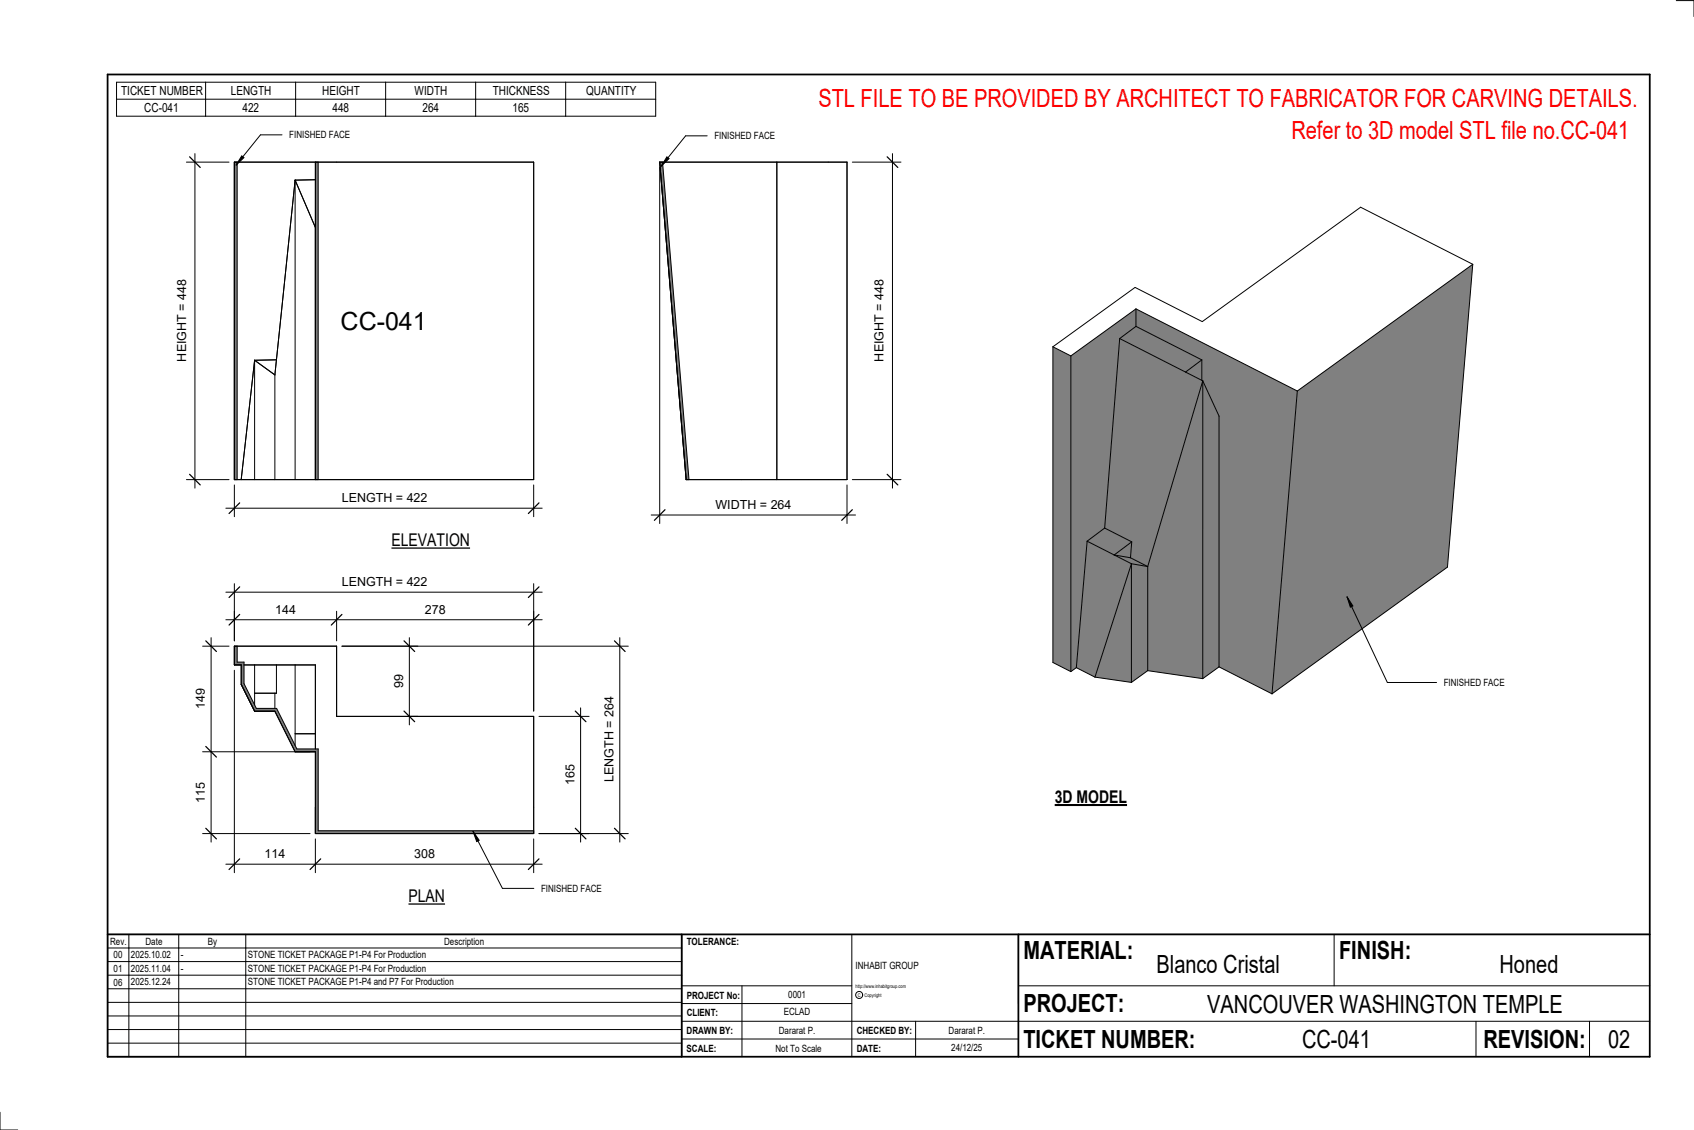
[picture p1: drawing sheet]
<svg xmlns="http://www.w3.org/2000/svg" width="914mm" height="610mm" viewBox="0 0 914 610" stroke-linecap="round" stroke-linejoin="round" font-family="sans-serif">
<g fill="#808080">
<path d="M611 304v64l-20-3z"/>
<path d="M640 201l9-7v11z"/>
<path d="M601 299l10-7-1 9z"/>
<path d="M568 187l10 5v170l-10-5z"/>
<path d="M578 192l35-25v9l-9 7-8 102-9 7-6 68-3 2z"/>
<path d="M613 167l87 44-13 163-29-14v-136l-9-19v-11l-36-18z"/>
<path d="M587 292l24 12-20 61-10-5z"/>
<path d="M604 183l9-7 36 18-9 7z"/>
<path d="M604 183l45 22-29 101-10-5 1-9-15-7z"/>
<path d="M587 292l9-7 15 7-10 7z"/>
<path d="M611 304l9 2v56l-9 6z"/>
<path d="M649 205v161l-29-4v-56z"/>
<path d="M649 205l9 19v136l-9 6z"/>
<path d="M601 299l9 2 10 5-9-2z"/>
<path d="M700 211l95-68-14 163-94 68z"/>
</g>
<g fill="none" stroke="#000" stroke-width=".54">
<path d="M795 143l-61-31-85 62-36-19-45 32M795 143l-95 68M795 143l-14 163-94 68M613 176l-9 7M613 167v9M613 167l-35 25M613 167l87 44M613 176l36 18M568 187v170l10 5M568 187l10 5M578 192v170M604 183l-8 102"/>
<path d="M604 183l45 22M649 194v11M649 194l-9 7M649 205v161M649 205l-29 101M649 205l9 19v136M700 211l-13 163M587 292l-6 68M587 292l24 12M596 285l-9 7M596 285l15 7M611 292l-10 7 9 2"/>
<path d="M611 292l-1 9M610 301l10 5M611 304v64M611 304l9 2M611 304l-20 61M620 306v56M658 360l29 14M658 360l-9 6M581 360l-3 2M581 360l10 5M591 365l20 3M620 362l-9 6"/>
<path d="M620 362l29 4"/>
</g>
<g fill="#7c7c7c">
<path d="M127 87h1v172h-1z"/>
<path d="M170 87h2v172h-2z"/>
</g>
<g fill="none" stroke="#000" stroke-width=".54">
<path d="M127 87h161v172h-161zM128 87v172M159 97v162M159 97l-11 105M159 97l11 26M159 97h.1M170 97h-11M170 87v172M172 87v172M137 194v65M137 194l11 8M137 194l-7 65"/>
<path d="M137 194h.1M149 194h-12M148 202v57"/>
</g>
<path d="M356 87h2l14 172h-2z" fill="#7c7c7c"/>
<path d="M356 87h101v172h-87zM358 87l14 172M419 87v172" fill="none" stroke="#000" stroke-width=".54"/>
<path d="M127 349h1v8h4v12l6 13h11l11 22h12v44h116v2h-118v-44h-11l-11-22h-11l-7-15v-10h-3z" fill="#7c7c7c"/>
<path d="M101 87h23M105 83v180M101 259h23M127 349h55v37h106v64h-118v-44h-11l-11-22h-11l-7-15v-10h-3zM128 349v8h4v12l6 13h11l11 22h12v44h116M132 359h38v45M137 359v21M149 359v15h-12M159 359v43M148 374v8M170 396h-11M159 406h.1" fill="none" stroke="#000" stroke-width=".54"/>
<path d="M102 85l6 5M102 256l6 6" fill="none" stroke="#000" stroke-width=".67"/>
<path d="M94 151h8v44h-8z" fill="#fff"/>
<path d="M122 274h171M127 262v17M288 262v17" fill="none" stroke="#000" stroke-width=".54"/>
<path d="M129 271l-5 6M291 271l-6 6" fill="none" stroke="#000" stroke-width=".67"/>
<g fill="#fff">
<path d="M184 265h46v7h-46z"/>
<path d="M184 166h47v15h-47z"/>
</g>
<path d="M356 90v192M352 278h110M457 262v20" fill="none" stroke="#000" stroke-width=".54"/>
<path d="M359 275l-6 6M460 275l-6 6" fill="none" stroke="#000" stroke-width=".67"/>
<path d="M386 268h41v8h-41z" fill="#fff"/>
<path d="M460 87h26M482 83v180M460 259h26" fill="none" stroke="#000" stroke-width=".54"/>
<path d="M479 85l6 5M479 256l6 6" fill="none" stroke="#000" stroke-width=".67"/>
<path d="M471 151h7v44h-7z" fill="#fff"/>
<path d="M313 382v72M318 386h-27M318 450h-27" fill="none" stroke="#000" stroke-width=".54"/>
<path d="M311 384l5 5M311 447l5 6" fill="none" stroke="#000" stroke-width=".67"/>
<path d="M304 413h8v11h-8z" fill="#fff"/>
<path d="M335 344v110M339 349h-154M339 450h-48" fill="none" stroke="#000" stroke-width=".54"/>
<path d="M332 346l5 5M332 447l5 6" fill="none" stroke="#000" stroke-width=".67"/>
<path d="M325 376h8v46h-8z" fill="#fff"/>
<path d="M127 330v16M182 330v16M288 330v54M293 334h-171" fill="none" stroke="#000" stroke-width=".54"/>
<path d="M129 331l-5 6M185 331l-6 6M291 331l-6 6" fill="none" stroke="#000" stroke-width=".67"/>
<g fill="#fff">
<path d="M149 325h11v8h-11z"/>
<path d="M229 325h11v8h-11z"/>
</g>
<path d="M127 315v31M288 315v69M293 319h-171" fill="none" stroke="#000" stroke-width=".54"/>
<path d="M129 317l-5 5M291 317l-6 5" fill="none" stroke="#000" stroke-width=".67"/>
<path d="M184 310h46v8h-46z" fill="#fff"/>
<path d="M114 344v110M124 349h-15M167 406h-58M167 450h-58" fill="none" stroke="#000" stroke-width=".54"/>
<path d="M111 346l6 5M111 403l6 5M111 447l6 6" fill="none" stroke="#000" stroke-width=".67"/>
<g fill="#fff">
<path d="M105 422h7v11h-7z"/>
<path d="M105 372h7v11h-7z"/>
</g>
<path d="M127 362v109M170 453v18M288 453v18M293 466h-171" fill="none" stroke="#000" stroke-width=".54"/>
<path d="M129 463l-5 6M173 463l-6 6M291 463l-6 6" fill="none" stroke="#000" stroke-width=".67"/>
<g fill="#fff">
<path d="M143 457h11v7h-11z"/>
<path d="M224 457h11v7h-11z"/>
</g>
<path d="M221 344v47M226 349h-41M226 386h-6" fill="none" stroke="#000" stroke-width=".54"/>
<path d="M218 346l6 5M218 384l6 5" fill="none" stroke="#000" stroke-width=".67"/>
<path d="M212 364h7v7h-7z" fill="#fff"/>
<g fill="none" stroke="#000" stroke-width=".54">
<path d="M905 0h9v9M460 504v66M720 504v28M891 504h-341v37M368 532h92M401 532v38M550 532h341M368 551h523M368 541h92M494 551v19M797 551v19M858 551v19"/>
<path d="M368 561h182M0 600v10h10"/>
<circle cx="464" cy="537" r="1.9"/>
</g>
<path d="M58 40h833v530h-833zM58 504h833M368 504v66M550 504v66" fill="none" stroke="#000" stroke-width=".96"/>
<g fill="#fff">
<path d="M652 534h192v15h-192z"/>
<path d="M513 562h17v6h-17z"/>
<path d="M425 533h10v6h-10z"/>
<path d="M423 543h15v6h-15z"/>
<path d="M420 553h20v6h-20z"/>
<path d="M624 513h68v15h-68z"/>
<path d="M809 513h33v15h-33z"/>
<path d="M512 553h20v6h-20z"/>
<path d="M703 553h37v15h-37z"/>
<path d="M442 45h443v16h-443z"/>
<path d="M868 553h12v15h-12z"/>
<path d="M61 512h5v6h-5z"/>
<path d="M61 520h5v6h-5z"/>
<path d="M61 527h5v6h-5z"/>
</g>
<path d="M63 44h291v19h-291zM63 54h291M111 44v19M160 44v19M208 44v19M257 44v19M305 44v19" fill="none" stroke="#000" stroke-width=".54"/>
<path d="M211 286h43v11h-43z" fill="#fff"/>
<path d="M211 296h43" fill="none" stroke="#000" stroke-width=".69" stroke-linecap="butt"/>
<path d="M220 478h20v11h-20z" fill="#fff"/>
<path d="M220 488h20" fill="none" stroke="#000" stroke-width=".69" stroke-linecap="butt"/>
<path d="M569 424h40v12h-40z" fill="#fff"/>
<path d="M569 434h39" fill="none" stroke="#000" stroke-width="1.1" stroke-linecap="butt"/>
<path d="M697 63h184v15h-184z" fill="#fff"/>
<g fill="none" stroke="#000" stroke-width=".54">
<path d="M152 73h-11l-14 16M382 73h-12l-13 17M131 84l1 1-5 4zM360 85l1 1-4 4zM727 322l3 5-1 1zM727 322l22 46h26M255 449l4 4-2 1zM255 449l16 30h17M58 504h310v66h-310zM58 519h310M58 511h310M70 504v66"/>
<path d="M96 504v66M133 504v66M58 533h310M58 526h310M58 555h310M58 548h310M58 541h310M58 563h310"/>
</g>
<path d="M131 84l1 1-5 4zM360 85l1 1-4 4zM727 322l3 5-1 1zM255 449l4 4-2 1z" fill="#000"/>
<g font-size="13.5" fill="#f00">
<text x="442" y="58">STL FILE TO BE PROVIDED BY ARCHITECT TO FABRICATOR FOR CARVING DETAILS.</text>
<text x="697" y="75">Refer to 3D model STL file no.CC-041</text>
</g>
<g font-size="13.5">
<text x="184" y="178">CC-041</text>
<text x="552" y="517">MATERIAL:</text>
<text x="723" y="517">FINISH:</text>
<text x="624" y="525">Blanco Cristal</text>
<text x="809" y="525">Honed</text>
<text x="552" y="546">PROJECT:</text>
<text x="652" y="546">VANCOUVER WASHINGTON TEMPLE</text>
<text x="552" y="565">TICKET NUMBER:</text>
<text x="703" y="565">CC-041</text>
<text x="801" y="565">REVISION:</text>
<text x="868" y="565">02</text>
</g>
<g font-size="9.4">
<text x="211" y="295">ELEVATION</text>
<text x="569" y="433">3D MODEL</text>
<text x="220" y="487">PLAN</text>
</g>
<g font-size="6.7">
<text x="65" y="51">TICKET NUMBER</text>
<text x="125" y="51">LENGTH</text>
<text x="174" y="51">HEIGHT</text>
<text x="224" y="51">WIDTH</text>
<text x="266" y="51">THICKNESS</text>
<text x="316" y="51">QUANTITY</text>
<text x="78" y="60">CC-041</text>
<text x="131" y="60">422</text>
<text x="179" y="60">448</text>
<text x="228" y="60">264</text>
<text x="277" y="60">165</text>
<text x="100" y="195" transform="rotate(-90 100 195)">HEIGHT = 448</text>
<text x="477" y="195" transform="rotate(-90 477 195)">HEIGHT = 448</text>
<text x="184" y="271">LENGTH = 422</text>
<text x="386" y="274">WIDTH = 264</text>
<text x="184" y="316">LENGTH = 422</text>
<text x="149" y="331">144</text>
<text x="229" y="331">278</text>
<text x="218" y="371" transform="rotate(-90 218 371)">99</text>
<text x="111" y="383" transform="rotate(-90 111 383)">149</text>
<text x="310" y="424" transform="rotate(-90 310 424)">165</text>
<text x="331" y="422" transform="rotate(-90 331 422)">LENGTH = 264</text>
<text x="111" y="433" transform="rotate(-90 111 433)">115</text>
<text x="143" y="463">114</text>
<text x="224" y="463">308</text>
</g>
<g font-size="5.4">
<text x="156" y="75">FINISHED FACE</text>
<text x="386" y="75">FINISHED FACE</text>
<text x="779" y="370">FINISHED FACE</text>
<text x="292" y="481">FINISHED FACE</text>
<text x="59" y="510">Rev.</text>
<text x="79" y="510">Date</text>
<text x="112" y="510">By</text>
<text x="240" y="510">Description</text>
<text x="371" y="510">TOLERANCE:</text>
<text x="61" y="517">00</text>
<text x="71" y="517">2025.10.02</text>
<text x="98" y="517">-</text>
<text x="134" y="517">STONE TICKET PACKAGE P1-P4 For Production</text>
<text x="61" y="525">01</text>
<text x="71" y="524">2025.11.04</text>
<text x="98" y="524">-</text>
<text x="134" y="524">STONE TICKET PACKAGE P1-P4 For Production</text>
<text x="462" y="523">INHABIT GROUP</text>
<text x="61" y="532">06</text>
<text x="71" y="532">2025.12.24</text>
<text x="134" y="532">STONE TICKET PACKAGE P1-P4 and P7 For Production</text>
<text x="371" y="539">PROJECT No:</text>
<text x="425" y="538">0001</text>
<text x="371" y="548">CLIENT:</text>
<text x="423" y="548">ECLAD</text>
<text x="371" y="558">DRAWN BY:</text>
<text x="420" y="558">Dararat P.</text>
<text x="462" y="558">CHECKED BY:</text>
<text x="512" y="558">Dararat P.</text>
<text x="371" y="567">SCALE:</text>
<text x="419" y="567">Not To Scale</text>
<text x="462" y="567">DATE:</text>
<text x="513" y="567">24/12/25</text>
</g>
<g font-size="2.7">
<text x="462" y="533">http://www.inhabitgroup.com</text>
<text x="463" y="538">C</text>
<text x="467" y="538">Copyright</text>
</g>
</svg>
